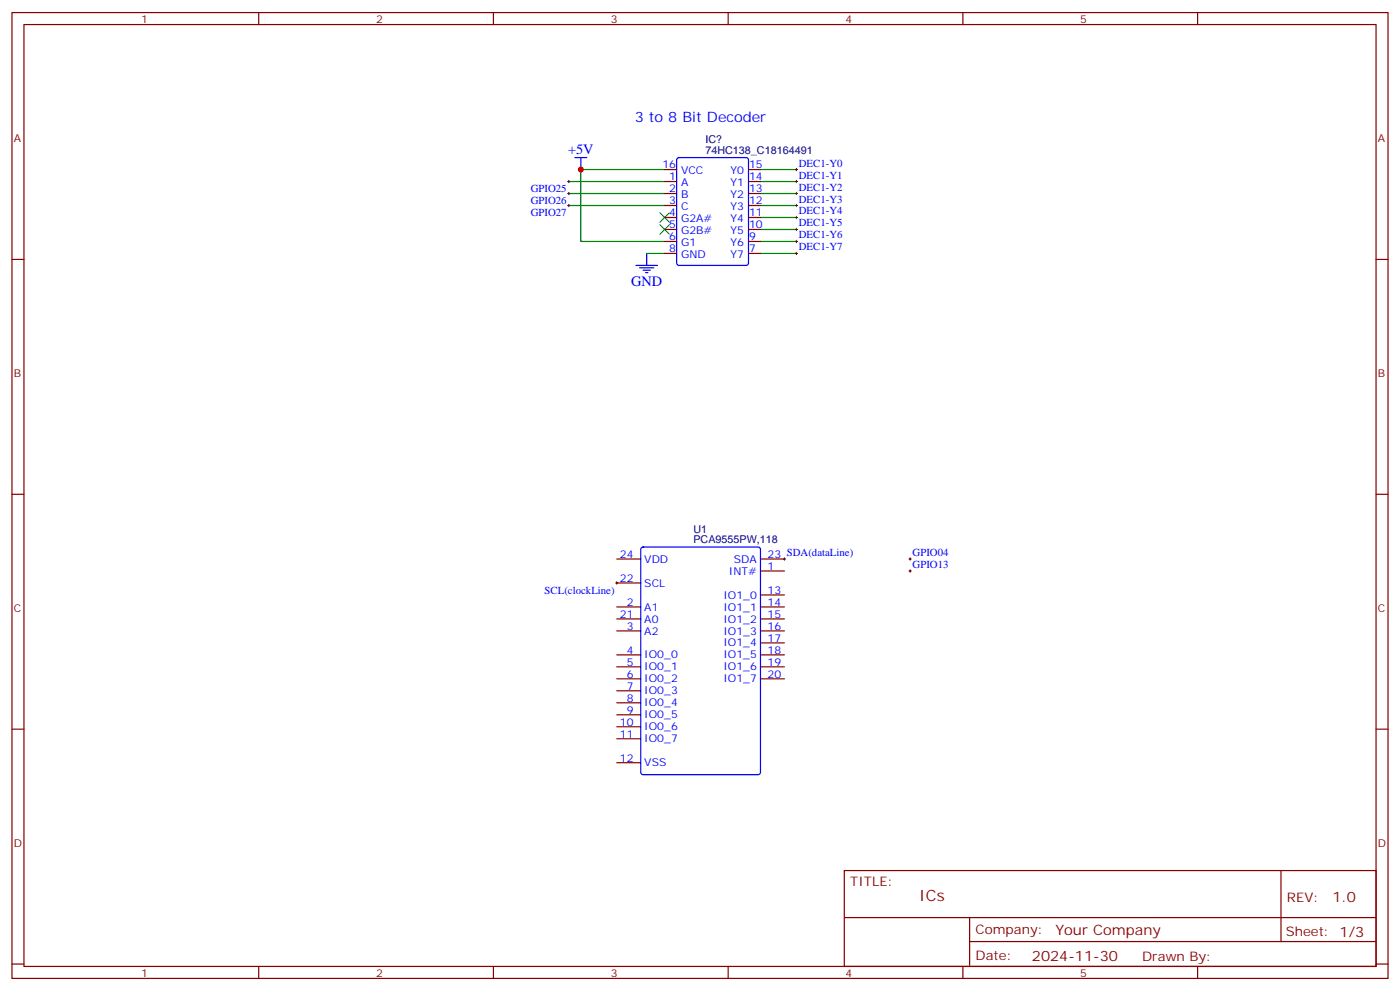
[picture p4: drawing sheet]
<svg xmlns="http://www.w3.org/2000/svg" width="412mm" height="292mm" viewBox="0 0 412 292" stroke-linecap="round" stroke-linejoin="round" font-family="sans-serif">
<g fill="none" stroke="#870000" stroke-width=".35">
<path d="M3.5 3.7h405.4v284.3h-405.4zM7.1 7.2h398.2v277.3h-398.2zM76.2 3.7v3.5M145.3 3.7v3.5M214.5 3.7v3.5M283.6 3.7v3.5M352.8 3.7v3.5M195.8 53.4h3.5M195.8 57h3.5M195.8 49.9h3.5M220.5 53.4h3.5M220.5 57h3.5"/>
<path d="M220.5 49.9h3.5M3.5 76.4h3.6M195.8 60.5h3.5M195.8 64h3.5M195.8 67.6h3.5M195.8 71.1h3.5M195.8 74.6h3.5M220.5 60.5h3.5M220.5 64h3.5M220.5 67.6h3.5M220.5 71.1h3.5M220.5 74.6h3.5"/>
<path d="M405.3 76.4h3.6M3.5 145.5h3.6M405.3 145.5h3.6M181.7 164.6h7M181.7 171.6h7M181.7 178.7h7M224 164.6h7.1M224 178.7h7.1M224 168.1h7.1M224 175.2h7.1M181.7 182.2h7M181.7 185.7h7"/>
<path d="M181.7 192.8h7M181.7 196.3h7M181.7 199.8h7M224 182.2h7.1M224 185.7h7.1M224 192.8h7.1M224 196.3h7.1M224 199.8h7.1M224 189.3h7.1M3.5 214.7h3.6M181.7 203.4h7M181.7 206.9h7"/>
<path d="M181.7 210.4h7M181.7 214h7M181.7 217.5h7M405.3 214.7h3.6M181.7 224.5h7M248.7 256.3h156.6v28.2h-156.6zM377.3 256.3v20.9M248.7 270.1h156.5M285.6 277.2h119.6M285.6 270.1v14.2M3.5 283.8h3.6M76.2 284.5v3.5"/>
<path d="M145.3 284.5v3.5M214.5 284.5v3.5M283.6 284.5v3.5M352.8 284.5v3.5M405.3 283.8h3.6"/>
</g>
<path d="M194.4 66.1l2.8 2.9M194.4 62.6l2.8 2.8M197.2 66.1l-2.8 2.9M197.2 62.6l-2.8 2.8" fill="none" stroke="#3c3" stroke-width=".35"/>
<path d="M169.3 46.4h3.6M171.1 46.4v3.5M199.6 46.6l.4-.2h19.8l.6 .4 .1 30.6-.5 .7h-20l-.6-.4-.1-30.6zM187.3 78.1h6.4M188.4 78.8h4.2M189.4 79.6h2.2M190.5 74.6v3.5M190.1 80.3h.8M189 161.2l.4-.2h33.9l.7 .5v65.9l-.4 .6-34.2 .1-.6-.5-.1-65.9z" fill="none" stroke="#00f" stroke-width=".35"/>
<g fill="none" stroke="#008700" stroke-width=".35">
<path d="M167.6 53.4h28.2M167.6 57h28.2M195.8 49.9h-24.7v21.2h24.7M224 53.4h10.6M224 57h10.6M224 49.9h10.6M167.6 60.5h28.2M190.5 74.6h5.3M224 74.6h10.6M224 60.5h10.6M224 64h10.6M224 67.6h10.6"/>
<path d="M224 71.1h10.6"/>
</g>
<g fill="none" stroke="#000" stroke-width=".29">
<path d="M167.2 53.4h.7M167.2 57h.7M167.6 53.1v.7M167.6 56.6v.7M234.2 49.9h.7M234.2 53.4h.7M234.2 57h.7M234.6 49.6v.7M234.6 53.1v.7M234.6 56.6v.7M167.2 60.5h.7M167.6 60.1v.8"/>
<path d="M234.2 60.5h.7M234.2 64h.7M234.2 67.6h.7M234.2 71.1h.7M234.2 74.6h.7M234.6 60.1v.8M234.6 63.7v.7M234.6 67.2v.7M234.6 70.7v.7M234.6 74.3v.7M181.3 171.6h.7M181.7 171.3v.7"/>
<path d="M230.7 164.6h.7M231.1 164.2v.7M267.8 164.6h.7M267.8 168.1h.7M268.1 164.2v.7M268.1 167.7v.8"/>
</g>
<circle cx="171.1" cy="49.9" r=".88" fill="#c00"/>
<text font-size="4.6" fill="#800" x="270.8" y="265.3">ICs</text>
<g font-size="4.2" fill="#00f">
<text x="187" y="35.8">3 to 8 Bit Decoder</text>
<text x="167.3" y="45.3">+5V</text>
<text x="185.9" y="84.2">GND</text>
</g>
<g font-size="4.2" fill="#800">
<text x="392.5" y="265.6">1.0</text>
<text x="310.9" y="275.1">Your Company</text>
<text x="304" y="282.9">2024-11-30</text>
</g>
<g font-size="3.9" fill="#800">
<text x="250.5" y="260.9">TITLE:</text>
<text x="379.1" y="265.6">REV:</text>
<text x="287.4" y="275.1">Company:</text>
<text x="378.7" y="275.7">Sheet: 1/3</text>
<text x="287.4" y="282.8">Date:</text>
<text x="336.4" y="282.8">Drawn By:</text>
</g>
<g font-size="3.2" fill="#800">
<text x="41.6" y="6.7">1</text>
<text x="110.8" y="6.7">2</text>
<text x="179.9" y="6.7">3</text>
<text x="249.1" y="6.7">4</text>
<text x="318.2" y="6.7">5</text>
<text x="4.1" y="41.8">A</text>
<text x="405.9" y="41.8">A</text>
<text x="4.1" y="110.9">B</text>
<text x="405.9" y="110.9">B</text>
<text x="4.1" y="180.1">C</text>
<text x="405.9" y="180.1">C</text>
<text x="4.1" y="249.2">D</text>
<text x="405.9" y="249.2">D</text>
<text x="41.6" y="287.5">1</text>
<text x="110.8" y="287.5">2</text>
<text x="179.9" y="287.5">3</text>
<text x="249.1" y="287.5">4</text>
<text x="318.2" y="287.5">5</text>
</g>
<g font-size="3.2" fill="#000080">
<text x="207.8" y="45.2">74HC138_C18164491</text>
<text x="207.8" y="42">IC?</text>
<text x="204.3" y="160">PCA9555PW,118</text>
<text x="204.3" y="156.8">U1</text>
</g>
<g font-size="3.2" fill="#00f">
<text x="195.1" y="49.6">16</text>
<text x="197.1" y="53.1">1</text>
<text x="200.6" y="51.3">VCC</text>
<text x="215.2" y="51.3">Y0</text>
<text x="220.7" y="53.1">14</text>
<text x="220.7" y="49.6">15</text>
<text x="235.3" y="49">DEC1-Y0</text>
<text x="235.3" y="52.6">DEC1-Y1</text>
<text x="156.3" y="56.6">GPIO25</text>
<text x="197.1" y="56.6">2</text>
<text x="200.6" y="54.9">A</text>
<text x="200.6" y="58.4">B</text>
<text x="215.2" y="58.4">Y2</text>
<text x="215.2" y="54.9">Y1</text>
<text x="220.7" y="56.6">13</text>
<text x="235.3" y="56.1">DEC1-Y2</text>
<text x="235.3" y="59.6">DEC1-Y3</text>
<text x="156.3" y="60.1">GPIO26</text>
<text x="156.3" y="63.6">GPIO27</text>
<text x="197.1" y="60.1">3</text>
<text x="197.1" y="63.7">4</text>
<text x="200.6" y="61.9">C</text>
<text x="200.6" y="65.4">G2A#</text>
<text x="215.2" y="65.4">Y4</text>
<text x="215.2" y="61.9">Y3</text>
<text x="220.7" y="63.7">11</text>
<text x="220.7" y="60.1">12</text>
<text x="235.3" y="63.1">DEC1-Y4</text>
<text x="197.1" y="67.2">5</text>
<text x="197.1" y="70.7">6</text>
<text x="200.6" y="69">G2B#</text>
<text x="215.2" y="69">Y5</text>
<text x="220.7" y="70.7">9</text>
<text x="220.7" y="67.2">10</text>
<text x="235.3" y="66.7">DEC1-Y5</text>
<text x="235.3" y="70.2">DEC1-Y6</text>
<text x="197.1" y="74.3">8</text>
<text x="200.6" y="72.5">G1</text>
<text x="200.6" y="76">GND</text>
<text x="215.2" y="76">Y7</text>
<text x="215.2" y="72.5">Y6</text>
<text x="220.7" y="74.3">7</text>
<text x="235.3" y="73.7">DEC1-Y7</text>
<text x="182.6" y="164.2">24</text>
<text x="189.8" y="165.6">VDD</text>
<text x="216.2" y="165.6">SDA</text>
<text x="226.1" y="164.2">23 SDA(dataLine)</text>
<text x="226.1" y="167.7">1</text>
<text x="268.8" y="163.7">GPIO04</text>
<text x="268.8" y="167.2">GPIO13</text>
<text x="182.6" y="171.3">22</text>
<text x="189.8" y="172.7">SCL</text>
<text x="214.7" y="169.2">INT#</text>
<text x="160.4" y="174.7">SCL(clockLine)</text>
<text x="184.6" y="178.3">2</text>
<text x="189.8" y="179.7">A1</text>
<text x="213.1" y="176.2">IO1_0</text>
<text x="213.1" y="179.7">IO1_1</text>
<text x="226.1" y="174.8">13</text>
<text x="226.1" y="178.3">14</text>
<text x="182.6" y="181.9">21</text>
<text x="184.6" y="185.4">3</text>
<text x="189.8" y="183.3">A0</text>
<text x="213.1" y="183.3">IO1_2</text>
<text x="226.1" y="181.9">15</text>
<text x="226.1" y="185.4">16</text>
<text x="189.8" y="186.8">A2</text>
<text x="213.1" y="186.8">IO1_3</text>
<text x="213.1" y="190.3">IO1_4</text>
<text x="226.1" y="188.9">17</text>
<text x="184.6" y="192.4">4</text>
<text x="184.6" y="196">5</text>
<text x="189.8" y="193.9">IO0_0</text>
<text x="189.8" y="197.4">IO0_1</text>
<text x="213.1" y="193.9">IO1_5</text>
<text x="213.1" y="197.4">IO1_6</text>
<text x="226.1" y="192.4">18</text>
<text x="226.1" y="196">19</text>
<text x="184.6" y="199.5">6</text>
<text x="184.6" y="203">7</text>
<text x="189.8" y="200.9">IO0_2</text>
<text x="213.1" y="200.9">IO1_7</text>
<text x="226.1" y="199.5">20</text>
<text x="184.6" y="206.6">8</text>
<text x="189.8" y="204.4">IO0_3</text>
<text x="189.8" y="208">IO0_4</text>
<text x="182.6" y="213.6">10</text>
<text x="184.6" y="210.1">9</text>
<text x="189.8" y="211.5">IO0_5</text>
<text x="189.8" y="215">IO0_6</text>
<text x="182.6" y="217.1">11</text>
<text x="189.8" y="218.5">IO0_7</text>
<text x="182.6" y="224.2">12</text>
<text x="189.8" y="225.6">VSS</text>
</g>
</svg>
